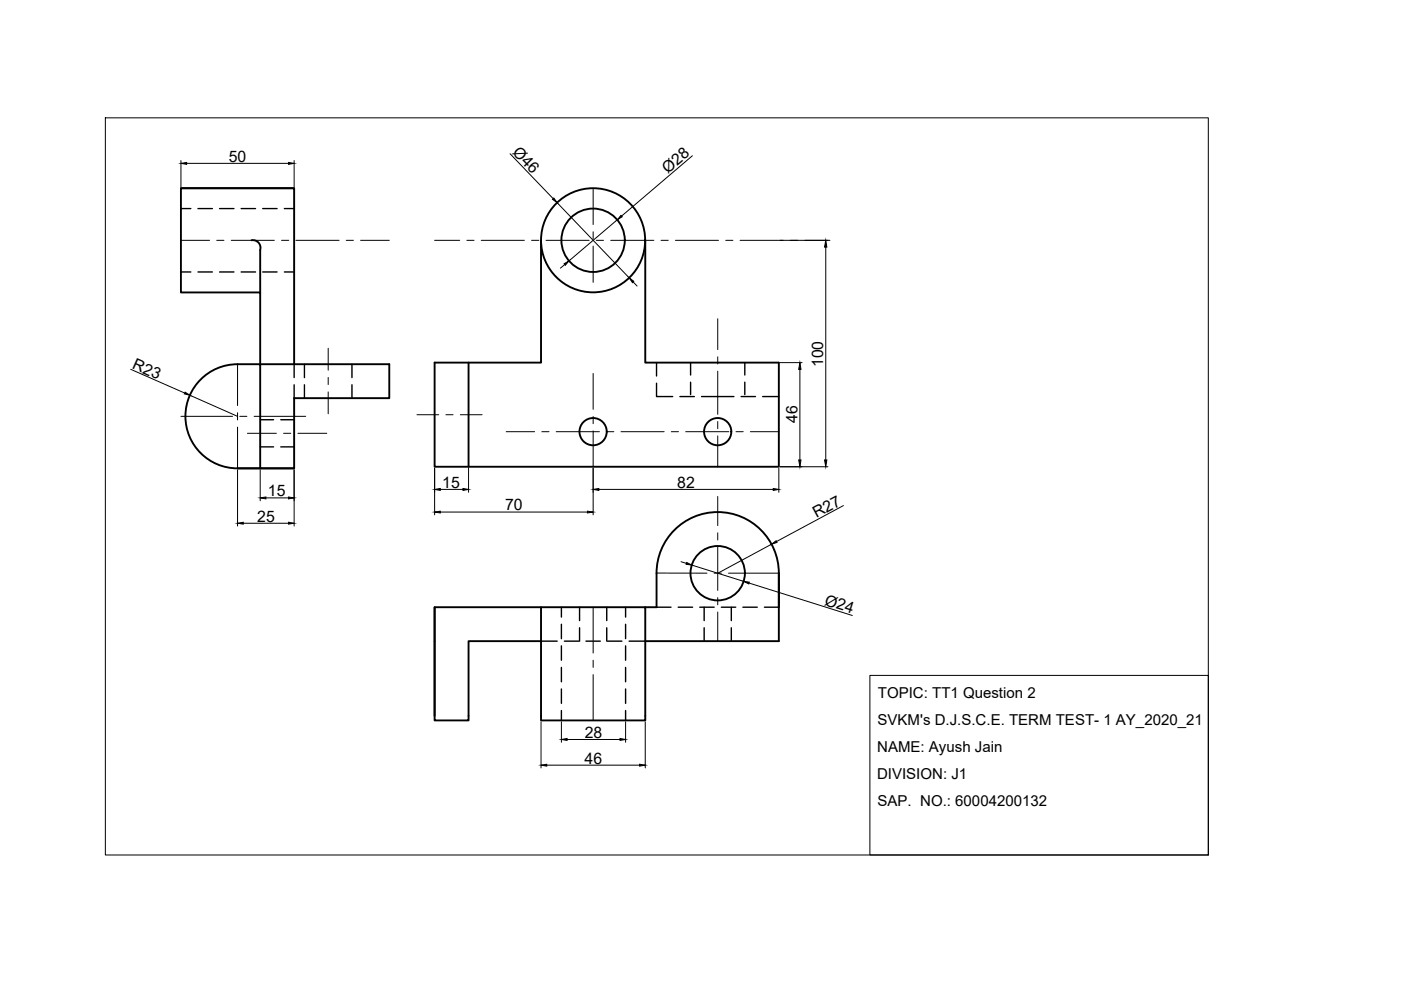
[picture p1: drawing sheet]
<svg xmlns="http://www.w3.org/2000/svg" width="297mm" height="210mm" viewBox="0 0 297 210" stroke-linecap="round" stroke-linejoin="round" font-family="sans-serif">
<!-- layer: OBJECT -->
<g fill="none" stroke="#000" stroke-width=".4">
<path d="M38.4 39.9h24v37.3M62.4 39.9h-24v22.1h16.8v15.2h27.3v7.2h-20.1v14.9h-7.2v-22.1a19.8 19.8 0 0 0-8.6 .7 11 11 0 0 0-7.1 12.2 11 11 0 0 0 10.9 9.2h12M53.3 50.9a1.62 1.62 0 0 1 1.9 2.1v9M114.7 51v25.9h-22.6v22.1h73v-22.1h-28.3v-25.9M99.3 76.9v22.1M92.1 128.7v24h7.2v-16.8h15.4M114.7 128.7v24h22.1v-24h-44.7v23.1M136.8 128.7h2.4v-7.2a13 13 0 0 1 13-12.9 13 13 0 0 1 12.9 12.9v14.4h-28.3"/>
<circle cx="125.7" cy="50.9" r="11"/>
<circle cx="125.7" cy="50.9" r="6.7"/>
<circle cx="125.7" cy="91.5" r="2.89"/>
<circle cx="152.2" cy="91.5" r="2.89"/>
<circle cx="152.2" cy="121.5" r="5.8"/>
</g>
<!-- layer: CENTER -->
<g fill="none" stroke="#000" stroke-width=".21">
<path d="M125.8 39.9v7.7M38.4 51h6M46 51h1.5M49 51h9.2M59.7 51h1.5M62.7 51h9.2M73.4 51h1.5M76.5 51h6M92.1 51h5.4M99 51h1.5M102 51h9.2M112.7 51h1.5"/>
<path d="M115.8 51h9.1M125.8 49.1v1.6M125.8 52.2v7.7M126.4 51h1.6M129.5 51h9.1M140.2 51h1.5M143.2 51h9.1M153.9 51h1.5M156.9 51h9.2M167.6 51h1.5M170.7 51h5.3M50.4 77.2v8.8"/>
<path d="M69.6 73.8v4.7M125.8 79.2v7.6M152.2 67.6v6.5M152.2 75.7v1.5M152.2 78.7v9.1M38.4 88.3h10.9M50.4 87.5v1.5M50.4 90.6v8.7M50.8 88.3h1.6M52.5 91.9h6.1M53.9 88.3h10.9M60.1 91.9h1.5"/>
<path d="M63.2 91.9h6.1M69.6 80v1.5M69.6 83.1v4.6M88.4 87.9h4.6M94.5 87.9h1.6M97.6 87.9h4.6M107.3 91.5h6.1M114.9 91.5h1.5M117.9 91.5h9.2M125.8 88.3v1.5M125.8 91.4v7.6M128.6 91.5h1.5"/>
<path d="M131.7 91.5h9.1M142.3 91.5h1.6M145.4 91.5h9.1M152.2 89.4v1.5M152.2 92.4v6.6M156 91.5h1.6M159.1 91.5h6M152.2 105.3v6.1M152.2 113v1.5M152.2 116v9.2M125.8 128.7v9.8M125.8 140v1.5"/>
<path d="M139.2 121.5h10.7M151.4 121.5h1.5M152.2 126.7v1.5M152.2 129.8v6.1M154.5 121.5h10.6M125.8 143v9.7"/>
</g>
<!-- layer: HIDDEN -->
<g fill="none" stroke="#000" stroke-width=".3">
<path d="M38.4 44.2h2.1M38.4 57.7h2.1M42 44.2h3M42 57.7h3M46.6 44.2h3M46.6 57.7h3M51.1 44.2h3.1M51.1 57.7h3.1M55.7 44.2h3M55.7 57.7h3M60.3 44.2h2.1M60.3 57.7h2.1"/>
<path d="M62.4 77.2v2.9M64.5 77.2v2.9M74.6 77.2v2.9M139.2 76.9v2.8M146.4 76.9v2.6M157.9 76.9v2.6M55.2 89h2.8M55.2 94.7h2.8M59.5 89h2.9M59.5 94.7h2.9M62.4 81.6v2.8M64.5 81.6v2.8"/>
<path d="M74.6 81.6v2.8M139.2 81.2v2.9h3.4M144.2 84.1h3M146.4 81v2.7M148.7 84.1h6.9M157.1 84.1h3.1M157.9 81v2.7M161.7 84.1h3.4M114.7 135.9h3.4M119 128.7v2.1M119 132.4v3M119 136.9v3.1"/>
<path d="M119.7 135.9h3M122.9 128.7v2.9M122.9 133.1v2.8M124.2 135.9h3.1M128.6 128.7v2.9M128.6 133.1v2.8M128.8 135.9h3.1M132.6 128.7v2.1M132.6 132.4v3M132.6 136.9v3.1M133.4 135.9h3.4M139.2 128.7h3.1"/>
<path d="M143.8 128.7h3M148.4 128.7h3M149.3 128.7v2.9M149.3 133.1v2.8M152.9 128.7h3.1M155.1 128.7v2.9M155.1 133.1v2.8M157.5 128.7h3.1M162.1 128.7h3M119 141.5v3.1M119 146.1v3M119 150.7v2"/>
<path d="M132.6 141.5v3.1M132.6 146.1v3M132.6 150.7v2"/>
</g>
<!-- layer: Dimension n  hatch -->
<g fill="none" stroke="#000" stroke-width=".21">
<path d="M38.4 34v5.6M39.6 34.6h21.6M62.4 34v5.6M108.1 32.6l9.2 9.5M146.8 33l-15 12.8M118.1 43l15.3 15.9M119.7 56.1l-.9 .8M130.9 46.6l-10.3 8.7M134.2 59.8l.9 .8M165.4 51h10.1M175.1 52.4v45.1M27.7 78.3l11.5 5"/>
<path d="M165.4 76.9h4.7M169.6 78.3v19.2M40.3 83.8l10.1 4.5M50.4 99.6v11.9M55.2 99.6v6.6M62.4 99.6v11.9M92.1 99.3v9.9M99.3 99.3v5.1M125.8 99.3v9.9M165.1 99.3v5.1M165.4 99h10.1M51.6 110.9h9.6"/>
<path d="M56.4 105.6h4.8M93.4 103.8h4.8M93.4 108.6h31.2M127 103.8h36.9M144.4 119.1l1.1 .4M146.7 119.8l11 3.5M163.6 115.4l-11.4 6.1M178.8 107.2l-14.2 7.6M158.8 123.6l21.9 6.9M114.7 153v9.8M119 153v4.4M120.2 156.8h11.3"/>
<path d="M132.6 153v4.4M136.8 153v9.8M115.9 162.2h19.7"/>
</g>
<g fill="#000" stroke="#000" stroke-width=".21">
<path d="M38.4 34.6l1.2-.2v.4zM61.2 34.4l1.2 .2-1.2 .2zM117.1 42.3l.3-.3 .7 1zM119.6 55.9l1-.6-.7 .9zM131.7 45.7l.2 .3-1 .6zM133.4 58.9l1 .7-.3 .3zM175.1 51l.2 1.4h-.5zM169.6 76.9l.2 1.4h-.5zM39.3 83.1l1 .7-1.2-.3zM169.3 97.5h.5l-.2 1.5zM174.8 97.5h.5l-.2 1.5zM50.4 110.9l1.2-.2v.4z"/>
<path d="M55.2 105.6l1.2-.2v.4zM61.2 110.7l1.2 .2-1.2 .2zM61.2 105.4l1.2 .2-1.2 .2zM92.1 103.8l1.3-.2v.4zM92.1 108.6l1.3-.2v.4zM98.2 103.6l1.1 .2-1.1 .2zM124.6 108.4l1.2 .2-1.2 .2zM125.8 103.8l1.2-.2v.4zM145.6 119.3l1.1 .5-1.2-.2zM163.9 103.6l1.2 .2-1.2 .2zM163.6 115.4l1-.8 .1 .4zM157.7 123.3l1.2 .1-.1 .4z"/>
<path d="M119 156.8l1.2-.2v.4zM131.5 156.6l1.1 .2-1.1 .2zM114.7 162.2l1.2-.2v.4zM135.6 162l1.2 .2-1.2 .2z"/>
</g>
<!-- layer: TEMPLATE -->
<path d="M22.3 25h233.9v156.3h-233.9zM184.4 143.2h71.8v38.1h-71.8z" fill="none" stroke="#000" stroke-width=".21"/>
<g font-size="3.4">
<text x="48.5" y="34.3">50</text>
<text x="108.5" y="32.4" transform="rotate(46 108.5 32.4)">Ø46</text>
<text x="141.6" y="36.9" transform="rotate(-40 141.6 36.9)">Ø28</text>
<text x="174.5" y="77.9" transform="rotate(-90 174.5 77.9)">100</text>
<text x="27.9" y="78" transform="rotate(24 27.9 78)">R23</text>
<text x="169.1" y="89.7" transform="rotate(-90 169.1 89.7)">46</text>
<text x="56.8" y="105.2">15</text>
<text x="93.8" y="103.4">15</text>
<text x="143.6" y="103.4">82</text>
<text x="54.5" y="110.6">25</text>
<text x="107.1" y="108.2">70</text>
<text x="173.1" y="109.9" transform="rotate(-28 173.1 109.9)">R27</text>
<text x="174.7" y="128.2" transform="rotate(18 174.7 128.2)">Ø24</text>
<text x="124" y="161.9">46</text>
<text x="124" y="156.4">28</text>
</g>
<g font-size="3.2">
<text x="186.1" y="148">TOPIC: TT1 Question 2</text>
<text x="186.1" y="153.7">SVKM's D.J.S.C.E. TERM TEST- 1 AY_2020_21</text>
<text x="186" y="159.5">NAME: Ayush Jain</text>
<text x="186" y="165.2">DIVISION: J1</text>
<text x="186.1" y="171">SAP. NO.: 60004200132</text>
</g>
</svg>
